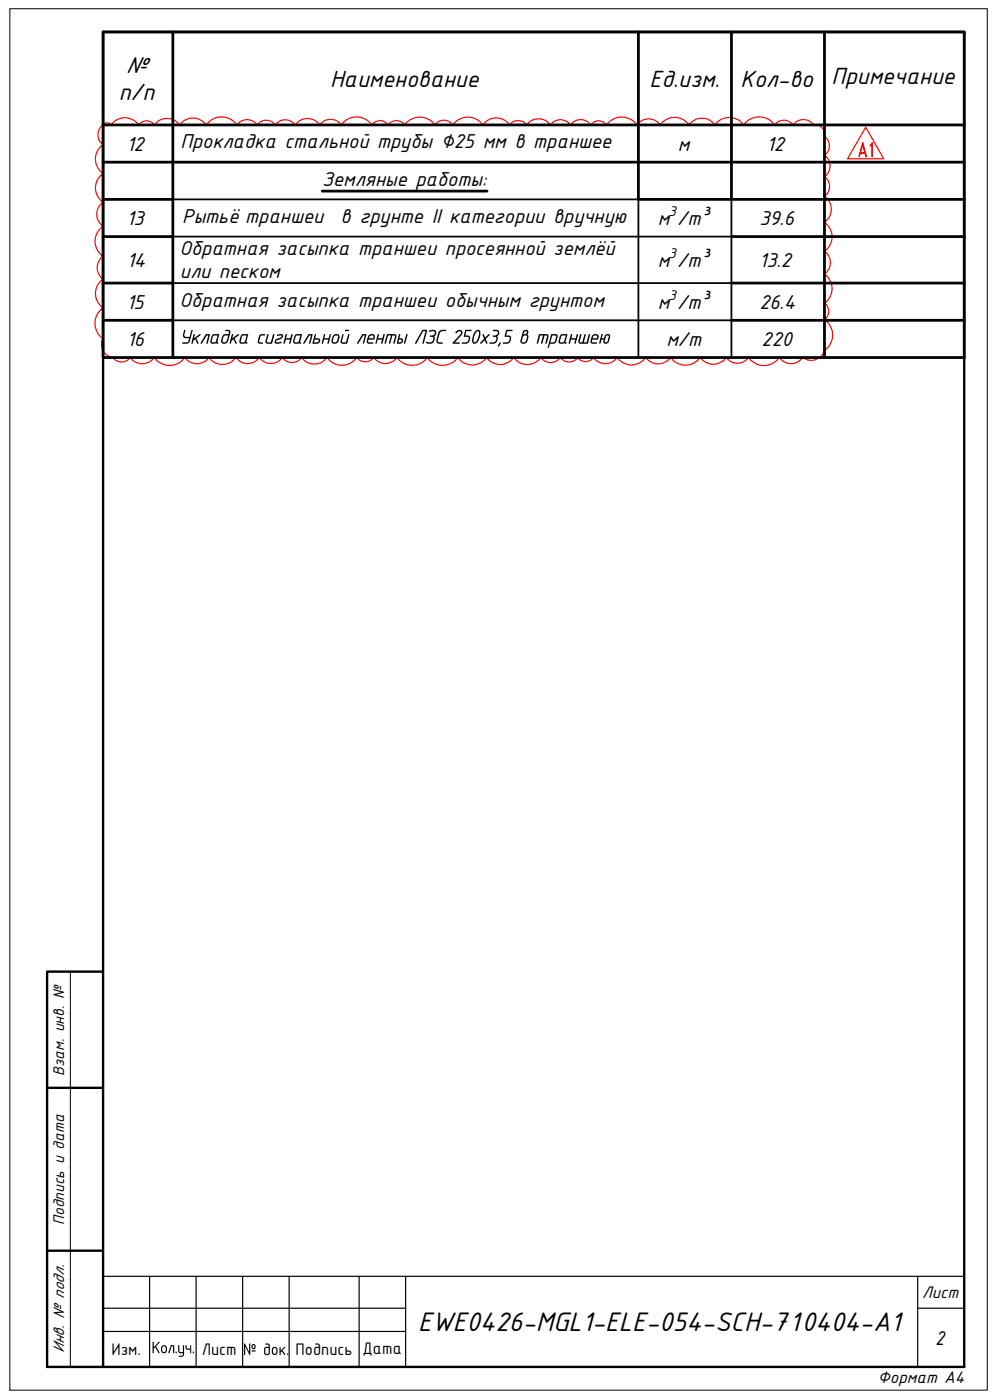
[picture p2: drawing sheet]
<svg xmlns="http://www.w3.org/2000/svg" width="214mm" height="301mm" viewBox="0 0 214 301" stroke-linecap="round" stroke-linejoin="round" font-family="sans-serif">
<!-- layer: ATekst -->
<path d="M22.1 6.9h185v286.9h-185zM22.1 208.8h-12v85h12M10.1 233.8h12M10.1 268.8h12" fill="none" stroke="#000" stroke-width=".51"/>
<path d="M15.1 208.8v85" fill="none" stroke="#000" stroke-width=".21"/>
<!-- layer: 0 -->
<path d="M22.1 274.3h185v19.5h-185zM32.1 274.3v19.5M42.1 274.3v19.5M52.1 274.3v19.5M62.1 274.3v19.5M77.1 274.3v19.5M87.1 274.3v19.5M197.1 274.3v19.5M22.1 281.2h65M22.1 286.2h65M197.1 281.2h10" fill="none" stroke="#000" stroke-width=".25"/>
<!-- layer: REV_C -->
<path d="M21.8 27.1l.5-.4a1.06 1.06 0 0 1 1.6 .2 3.6 3.6 0 0 1 5.9 0 2.06 2.06 0 0 1 3.4 0 3.3 3.3 0 0 1 5.4 0 3.5 3.5 0 0 1 5.7 0 4 4 0 0 1 6.6 0 2.65 2.65 0 0 1 4.3 0 2.37 2.37 0 0 1 3.9 0 2.59 2.59 0 0 1 4.3 0 3.2 3.2 0 0 1 5.3 0 2.8 2.8 0 0 1 4.6 0 4 4 0 0 1 6.6 0 2.12 2.12 0 0 1 3.5 0 2.16 2.16 0 0 1 3.6 0 3.9 3.9 0 0 1 6.4 0 2.29 2.29 0 0 1 3.8 0 3.9 3.9 0 0 1 6.5 0 3.5 3.5 0 0 1 5.8 0 2.24 2.24 0 0 1 3.6 0 3.1 3.1 0 0 1 5.1 0 2.61 2.61 0 0 1 4.3 0 2.69 2.69 0 0 1 4.4 0 2.02 2.02 0 0 1 3.4 0 4 4 0 0 1 6.5 0 2.99 2.99 0 0 1 5 0 3.8 3.8 0 0 1 6.2 0 3.4 3.4 0 0 1 5.5 0 3.8 3.8 0 0 1 6.2 0 4 4 0 0 1 6.7 0 2.46 2.46 0 0 1 3.9 0 2.69 2.69 0 0 1 4.5 0 2.06 2.06 0 0 1 2.3 2.4 2.48 2.48 0 0 1 0 4.1 2.74 2.74 0 0 1 0 4.5 2.59 2.59 0 0 1 0 4.3 3.4 3.4 0 0 1 0 5.6 3.8 3.8 0 0 1 0 6.2 2.97 2.97 0 0 1 0 4.9 3.8 3.8 0 0 1 0 6.3 2.12 2.12 0 0 1 0 3.5 4 4 0 0 1 0 6.6 2.96 2.96 0 0 1-4.7 1.5 3.1 3.1 0 0 1-5 0 4 4 0 0 1-6.7 0 2.9 2.9 0 0 1-4.7 0 3.4 3.4 0 0 1-5.6 0 3.9 3.9 0 0 1-6.4 0 3.2 3.2 0 0 1-5.3 0 3.7 3.7 0 0 1-6.2 0 3.1 3.1 0 0 1-5 0 2.06 2.06 0 0 1-3.4 0 2.27 2.27 0 0 1-3.7 0 2.54 2.54 0 0 1-4.2 0 3.6 3.6 0 0 1-5.9 0 3.5 3.5 0 0 1-5.8 0 3.8 3.8 0 0 1-6.2 0 4 4 0 0 1-6.5 0 4 4 0 0 1-6.5 0 3 3 0 0 1-5 0 2.2 2.2 0 0 1-3.6 0 4 4 0 0 1-6.5 0 3.4 3.4 0 0 1-5.4 0 2.52 2.52 0 0 1-4.1 0 3.1 3.1 0 0 1-5 0 3 3 0 0 1-5 0 3.6 3.6 0 0 1-5.8 0 3.1 3.1 0 0 1-5.2 0 4 4 0 0 1-6.6 0 3.1 3.1 0 0 1-5.1 0 2.27 2.27 0 0 1-3.7 0 2.75 2.75 0 0 1-2.2-4 4 4 0 0 1 0-6.6 3.8 3.8 0 0 1 0-6.2 2.93 2.93 0 0 1 0-4.9 3.9 3.9 0 0 1 0-6.5 3.1 3.1 0 0 1 0-5.1 3.8 3.8 0 0 1 0-6.2 3.7 3.7 0 0 1 0-6.2 2.61 2.61 0 0 1-.3-4z" fill="none" stroke="#f00" stroke-width=".25"/>
<!-- layer: EL -->
<g fill="none" stroke="#000" stroke-width=".59">
<path d="M22.1 6.9h185v69.9h-185zM37.1 6.9v69.9M137.1 6.9v36h70M157.1 6.9v36M177.1 6.9v69.9M22.1 26.9h185M22.1 34.9h185M22.1 42.9h15M22.1 50.9h15M69.2 41.1h35.4M157.1 50.9h50M22.1 60.8h15"/>
<path d="M22.1 68.8h15M157.1 60.8h50M157.1 68.8h50"/>
</g>
<g fill="#000">
<path d="M92.1 71.1l.7-.2 .6 .1 .3 .4-.1 .6a.24 .24 0 0 0-.3 .2 .24 .24 0 0 0 .1 .2l-.1 .8-.3 .5-.4 .2-.8-.1a.2 .2 0 0 1-.3-.1 .2 .2 0 0 1 .2-.2l.8 .1 .4-.2 .2-.8-.2-.2h-.5l-.1-.2 .7-.1 .4-.4a.34 .34 0 0 0 0-.4 .34 .34 0 0 0-.4-.1h-.3a.31 .31 0 0 1-.3 .2 .31 .31 0 0 1-.3-.3zM94.3 71.3l.7-.4 .8 .1v.2h-1l-.4 .4-.4 1.7 .2 .3h.9l-.1 .3h-.9l-.4-.5zM97.8 71.4l.6-.5h.4l.5 .3 .1 .4-.3 .4-1.4 1.6h.9l.2 .2-1.5 .1-.1-.3 1.6-1.7a.42 .42 0 0 0 0-.7 .42 .42 0 0 0-.6 .3l-.3 .1zM99.9 70.9h1.4v.3h-1.1l-.3 .9 .8 .1 .3 .6-.2 .7-.3 .3h-1.3l.1-.2 1.1-.1 .3-.7a.29 .29 0 0 0-.1-.3 .29 .29 0 0 0-.3-.1l-.7-.1zM103.6 71.9h.3l.3 .7 .7-.8 .3 .1v.1l-.9 .9 .4 .8-.1 .2h-.2l-.3-.8-.7 .8-.3-.1 .9-1zM105.9 70.9h.9l.2 .1 .2 .3-.1 .6a.4 .4 0 0 0-.2 .7l-.1 .7-.4 .5h-1.3l.1-.2h.8l.4-.2 .2-.8-.2-.2h-.5l-.1-.2 .8-.1 .3-.4a.36 .36 0 0 0 0-.4 .36 .36 0 0 0-.3-.1h-.7zM107.3 73.7l.1-.1 .2 .2-.4 .6-.2 .1-.1-.2zM108.7 71l1.4-.1v.3h-1.1l-.3 .9 .8 .1 .3 .5-.4 1-.4 .2-1-.1v-.2l1.2-.1 .3-.7a.29 .29 0 0 0-.1-.3 .29 .29 0 0 0-.3-.1l-.7-.1zM115.8 71.8h1.7l.3 .2v.4l-.5 1.5-.2-.2 .4-1.4-.1-.2h-.4l-.6 1.8-.2-.2 .4-1.6h-.6l-.4 1.7-.3 .1zM122.6 71.8l.3 .1-.2 .8h1l.2-.8h.3l-.6 2-.2-.1 .2-.8h-1l-.2 .8h-.3zM124.6 71.9h.3l-.4 1.4 .1 .3h.5l.5-1.8 .2 .2-.4 1.6h.6l.4-1.7h.3l-.5 1.9-1.7 .1-.2-.2-.1-.4z"/>
<path d="M102.4 71.3l-.5 .7-.2 1a.37 .37 0 0 0 .2 .6 .37 .37 0 0 0 .5-.4l.5-1.4a.41 .41 0 0 0-.3-.6zM102.1 71.1l.5-.2 .4 .1 .2 1.1-.6 1.4-.5 .4h-.4l-.3-.4v-.8l.4-1.1z"/>
<path d="M112.6 71.3l-.2 .6 .5-.1a.31 .31 0 0 0 .2-.5 .31 .31 0 0 0-.5 0zM112.4 71.2l.7-.3 .4 .4-.3 .6 .3 .3-.2 1-.2 .4-.5 .3h-.4l-.4-.4zM112.4 72.2l-.3 .9a.47 .47 0 0 0 .4 .5 .47 .47 0 0 0 .5-.4l.2-.7a.44 .44 0 0 0-.3-.4 .44 .44 0 0 0-.5 .1z"/>
<path d="M118.4 71.9l.9-.1a.46 .46 0 0 1 .5 .6l-.5 1.3-.3 .2h-.9l-.2 .8-.2 .1-.1-.2zM118.6 72.1l-.4 1.5h.8l.2-.2 .3-1.2z"/>
<path d="M120.6 72.2l-.3 1.1 .1 .3h.5l.3-.2 .3-1.3zM120.4 72l.3-.2h1.1l-.3 1.8a.2 .2 0 0 1 .1 .3 .2 .2 0 0 1-.3-.1l-.1-.1-.3 .2h-.6l-.3-.3z"/>
<path d="M127.5 72.2l-.2 .5h.9l.1-.2a.44 .44 0 0 0-.3-.4 .44 .44 0 0 0-.5 .1zM127.3 72l.3-.2h.6l.3 .3 .1 .3-.2 .6h-1.2l-.1 .3 .2 .3h.9v.3h-1.1l-.2-.2-.1-.3z"/>
<path d="M129.2 71.8l.3 .1-.3 .8h.6l.2-.7 .3-.2h.5l.3 .3-.4 1.4-.5 .4a.49 .49 0 0 1-.6-.6l.1-.3h-.5l-.2 .8-.3 .1zM130.2 72.2l-.3 1.1a.32 .32 0 0 0 .3 .3 .32 .32 0 0 0 .3-.3l.2-.9a.28 .28 0 0 0-.1-.3 .28 .28 0 0 0-.4 .1z"/>
</g>
<path d="M37.1 42.9h100v33.9M37.1 50.9h120M157.1 42.9v33.9M37.1 60.8h120M37.1 68.8h120" fill="none" stroke="#000" stroke-width=".38"/>
<!-- layer: ELE -->
<path d="M2.1 1.9h209.9v296.9h-209.9z" fill="none" stroke="#000" stroke-width=".21"/>
<text font-size="6.6" fill="#f00" x="183.1" y="34.9">A1</text>
<text font-size="6.2" x="89.8" y="286.1">EWE0426-MGL1-ELE-054-SCH-710404-A1</text>
<g font-size="5.4">
<text x="27.1" y="15.7">№</text>
<text x="25.5" y="21.5">n/n</text>
<text x="70.9" y="18.6">Наименование</text>
<text x="139.5" y="18.6">Ед.изм.</text>
<text x="159" y="18.6">Кол-во</text>
<text x="178.6" y="18.1">Примечание</text>
</g>
<g font-size="4.7">
<text x="27.1" y="32.4">12</text>
<text x="38.8" y="31.9">Прокладка стальной трубы ∅25 мм в траншее</text>
<text x="145.6" y="32.4">м</text>
<text x="164.6" y="32.4">12</text>
<text x="69.2" y="39.9">Земляные работы:</text>
<text x="39.1" y="47.9">Рытьё траншеи</text>
<text x="73.2" y="47.9">в грунте II категории вручную</text>
<text x="27.1" y="48.4">13</text>
<text x="141.3" y="48.4">м /m³</text>
<text x="163.1" y="48.4">39.6</text>
<text x="27.2" y="57.3">14</text>
<text x="38.6" y="54.8">Обратная засыпка траншеи просеянной землёй</text>
<text x="38.7" y="59.8">или песком</text>
<text x="141.3" y="57.3">м /m³</text>
<text x="163.1" y="57.3">13.2</text>
<text x="38.6" y="65.9">Обратная засыпка траншеи обычным грунтом</text>
<text x="27.1" y="66.4">15</text>
<text x="141.3" y="66.4">м /m³</text>
<text x="163.1" y="66.4">26.4</text>
<text x="27.2" y="74.4">16</text>
<text x="38.4" y="73.9">Укладка сигнальной ленты ЛЗС 250х3,5 в траншею</text>
<text x="143.1" y="74.4">м/m</text>
<text x="163.6" y="74.4">220</text>
<text x="200.8" y="289">2</text>
</g>
<g font-size="3.9">
<text x="198" y="279">Лист</text>
<text x="23.9" y="291.3">Изм.</text>
<text x="32.5" y="290.9">Кол .уч .</text>
<text x="43.3" y="291.3">Лист</text>
<text x="52.2" y="291.3">№ док .</text>
<text x="63.5" y="291.3">Подпись</text>
<text x="77.9" y="291.1">Дата</text>
<text x="188.6" y="297.2">Формат А4</text>
</g>
<g font-size="3.6">
<text x="13.8" y="231.3" transform="rotate(-90 13.8 231.3)">Взам. инв. №</text>
<text x="13.8" y="263.3" transform="rotate(-90 13.8 263.3)">Подпись и дата</text>
<text x="13.8" y="290.9" transform="rotate(-90 13.8 290.9)">Инв. № подл.</text>
</g>
<g font-size="3.3">
<text x="143.7" y="46.5">3</text>
<text x="143.7" y="55.5">3</text>
<text x="143.7" y="64.5">3</text>
</g>
</svg>
